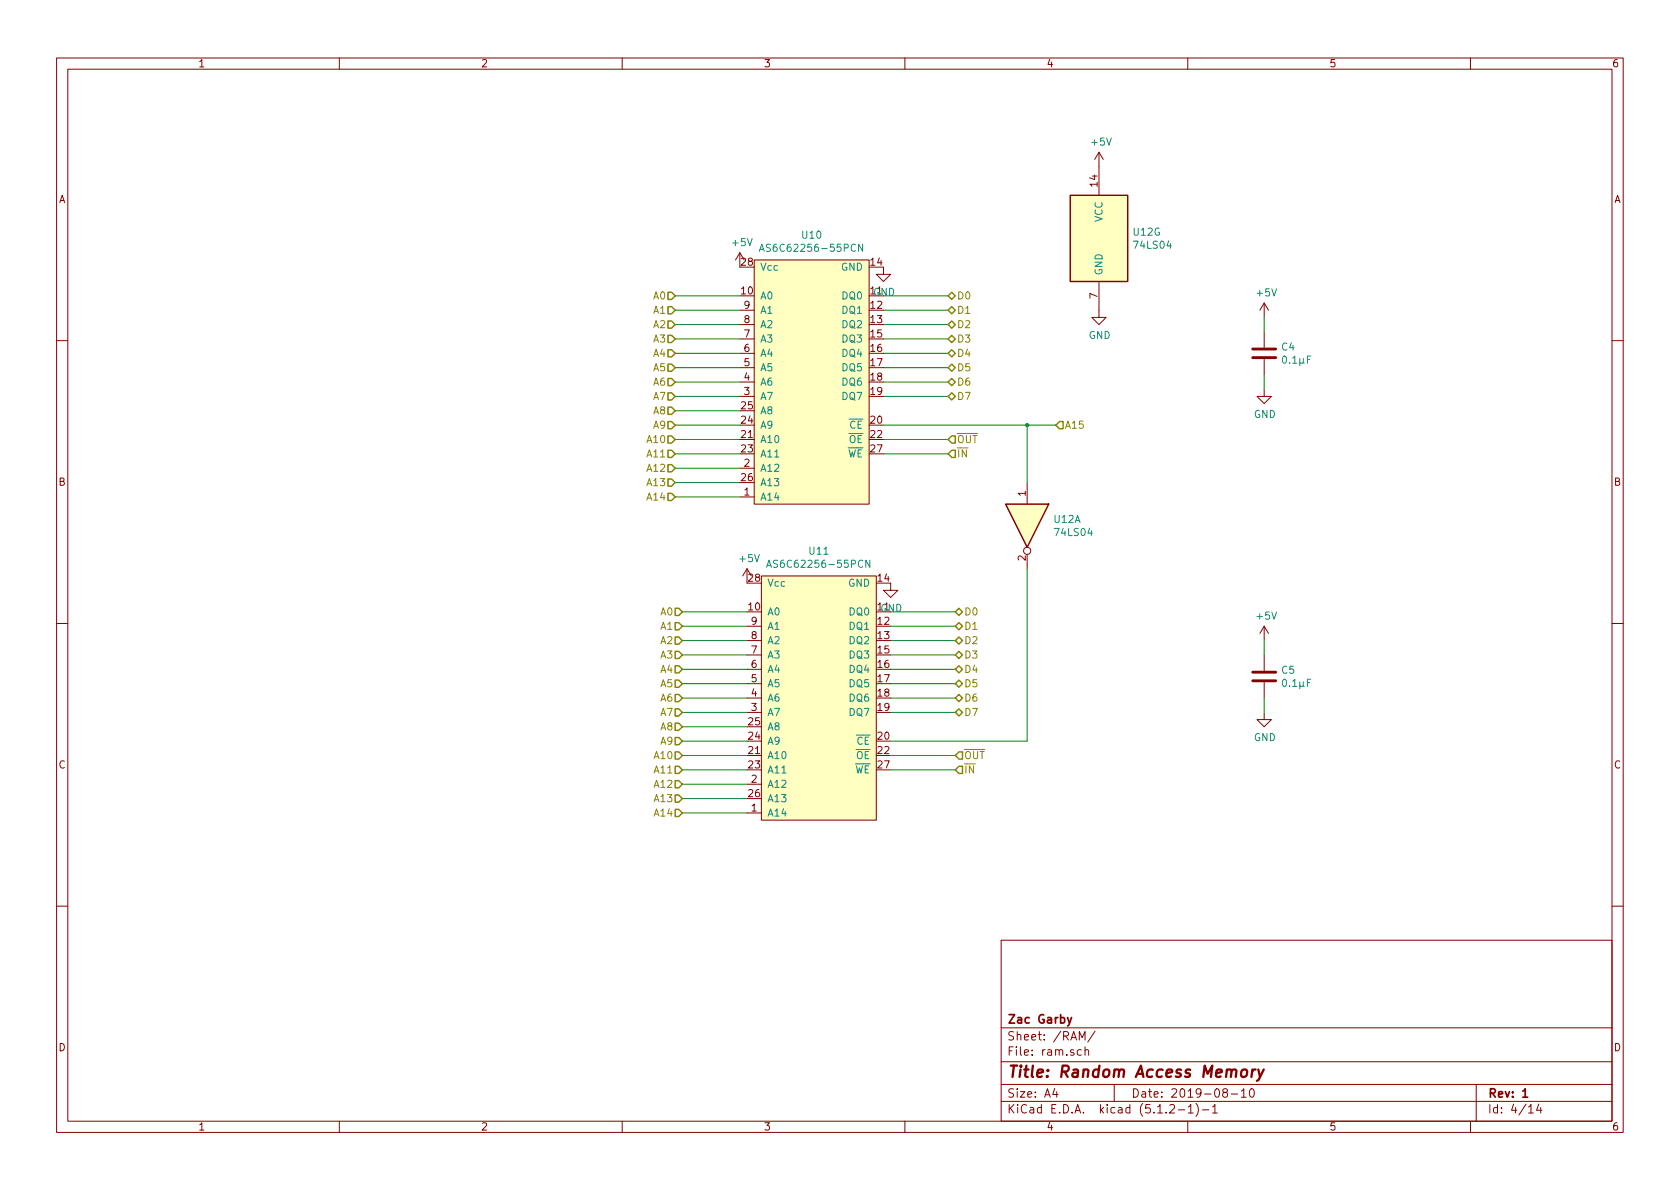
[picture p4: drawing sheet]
EESchema Schematic File Version 4
LIBS:computer-cache
EELAYER 29 0
EELAYER END
$Descr A4 11693 8268
encoding utf-8
Sheet 4 14
Title "Random Access Memory"
Date "2019-08-10"
Rev "1"
Comp "Zac Garby"
Comment1 ""
Comment2 ""
Comment3 ""
Comment4 ""
$EndDescr
Wire Wire Line
	6600 3050 6150 3050
Wire Wire Line
	6600 3150 6150 3150
Wire Wire Line
	6600 2050 6150 2050
Wire Wire Line
	6600 2150 6150 2150
Wire Wire Line
	6600 2250 6150 2250
Wire Wire Line
	6600 2350 6150 2350
Wire Wire Line
	6600 2450 6150 2450
Wire Wire Line
	6600 2550 6150 2550
Wire Wire Line
	6600 2650 6150 2650
Wire Wire Line
	6600 2750 6150 2750
Wire Wire Line
	4700 2050 5150 2050
Wire Wire Line
	4700 2150 5150 2150
Wire Wire Line
	4700 2250 5150 2250
Wire Wire Line
	4700 2350 5150 2350
Wire Wire Line
	4700 2450 5150 2450
Wire Wire Line
	4700 2550 5150 2550
Wire Wire Line
	4700 2650 5150 2650
Wire Wire Line
	4700 2750 5150 2750
Wire Wire Line
	4700 2850 5150 2850
Wire Wire Line
	4700 2950 5150 2950
Wire Wire Line
	4700 3050 5150 3050
Wire Wire Line
	4700 3150 5150 3150
Wire Wire Line
	4700 3250 5150 3250
Wire Wire Line
	4700 3350 5150 3350
Wire Wire Line
	4700 3450 5150 3450
Text HLabel 6600 3050 2    50   Input ~ 0
~OUT
Text HLabel 6600 3150 2    50   Input ~ 0
~IN
Text HLabel 6600 2050 2    50   BiDi ~ 0
D0
Text HLabel 6600 2150 2    50   BiDi ~ 0
D1
Text HLabel 6600 2250 2    50   BiDi ~ 0
D2
Text HLabel 6600 2350 2    50   BiDi ~ 0
D3
Text HLabel 6600 2450 2    50   BiDi ~ 0
D4
Text HLabel 6600 2550 2    50   BiDi ~ 0
D5
Text HLabel 6600 2650 2    50   BiDi ~ 0
D6
Text HLabel 6600 2750 2    50   BiDi ~ 0
D7
Text HLabel 4700 2050 0    50   Input ~ 0
A0
Text HLabel 4700 2150 0    50   Input ~ 0
A1
Text HLabel 4700 2250 0    50   Input ~ 0
A2
Text HLabel 4700 2350 0    50   Input ~ 0
A3
Text HLabel 4700 2450 0    50   Input ~ 0
A4
Text HLabel 4700 2550 0    50   Input ~ 0
A5
Text HLabel 4700 2650 0    50   Input ~ 0
A6
Text HLabel 4700 2750 0    50   Input ~ 0
A7
Text HLabel 4700 2850 0    50   Input ~ 0
A8
Text HLabel 4700 2950 0    50   Input ~ 0
A9
Text HLabel 4700 3050 0    50   Input ~ 0
A10
Text HLabel 4700 3150 0    50   Input ~ 0
A11
Text HLabel 4700 3250 0    50   Input ~ 0
A12
Text HLabel 4700 3350 0    50   Input ~ 0
A13
Text HLabel 4700 3450 0    50   Input ~ 0
A14
Text HLabel 7350 2950 2    50   Input ~ 0
A15
$Comp
L misc_components:AS6C62256-55PCN U10
U 1 1
P 5650 2650
F 0 "U10" H 5650 3675 50  0000 C CNN
F 1 "AS6C62256-55PCN" H 5650 3584 50  0000 C CNN
F 2 "Package_DIP:DIP-28_W15.24mm" H 5650 3100 50  0001 C CNN
F 3 "https://docs-emea.rs-online.com/webdocs/0b7b/0900766b80b7b91b.pdf" H 5650 3100 50  0001 C CNN
	1    5650 2650
	1    0    0    -1  
$EndComp
Wire Wire Line
	6650 4250 6200 4250
Wire Wire Line
	6650 4350 6200 4350
Wire Wire Line
	6650 4450 6200 4450
Wire Wire Line
	6650 4550 6200 4550
Wire Wire Line
	6650 4650 6200 4650
Wire Wire Line
	6650 4750 6200 4750
Wire Wire Line
	6650 4850 6200 4850
Wire Wire Line
	6650 4950 6200 4950
Text HLabel 6650 4250 2    50   BiDi ~ 0
D0
Text HLabel 6650 4350 2    50   BiDi ~ 0
D1
Text HLabel 6650 4450 2    50   BiDi ~ 0
D2
Text HLabel 6650 4550 2    50   BiDi ~ 0
D3
Text HLabel 6650 4650 2    50   BiDi ~ 0
D4
Text HLabel 6650 4750 2    50   BiDi ~ 0
D5
Text HLabel 6650 4850 2    50   BiDi ~ 0
D6
Text HLabel 6650 4950 2    50   BiDi ~ 0
D7
$Comp
L misc_components:AS6C62256-55PCN U11
U 1 1
P 5700 4850
F 0 "U11" H 5700 5875 50  0000 C CNN
F 1 "AS6C62256-55PCN" H 5700 5784 50  0000 C CNN
F 2 "Package_DIP:DIP-28_W15.24mm" H 5700 5300 50  0001 C CNN
F 3 "https://docs-emea.rs-online.com/webdocs/0b7b/0900766b80b7b91b.pdf" H 5700 5300 50  0001 C CNN
	1    5700 4850
	1    0    0    -1  
$EndComp
Wire Wire Line
	4750 4250 5200 4250
Wire Wire Line
	4750 4350 5200 4350
Wire Wire Line
	4750 4450 5200 4450
Wire Wire Line
	4750 4550 5200 4550
Wire Wire Line
	4750 4650 5200 4650
Wire Wire Line
	4750 4750 5200 4750
Wire Wire Line
	4750 4850 5200 4850
Wire Wire Line
	4750 4950 5200 4950
Wire Wire Line
	4750 5050 5200 5050
Wire Wire Line
	4750 5150 5200 5150
Wire Wire Line
	4750 5250 5200 5250
Wire Wire Line
	4750 5350 5200 5350
Wire Wire Line
	4750 5450 5200 5450
Wire Wire Line
	4750 5550 5200 5550
Wire Wire Line
	4750 5650 5200 5650
Text HLabel 4750 4250 0    50   Input ~ 0
A0
Text HLabel 4750 4350 0    50   Input ~ 0
A1
Text HLabel 4750 4450 0    50   Input ~ 0
A2
Text HLabel 4750 4550 0    50   Input ~ 0
A3
Text HLabel 4750 4650 0    50   Input ~ 0
A4
Text HLabel 4750 4750 0    50   Input ~ 0
A5
Text HLabel 4750 4850 0    50   Input ~ 0
A6
Text HLabel 4750 4950 0    50   Input ~ 0
A7
Text HLabel 4750 5050 0    50   Input ~ 0
A8
Text HLabel 4750 5150 0    50   Input ~ 0
A9
Text HLabel 4750 5250 0    50   Input ~ 0
A10
Text HLabel 4750 5350 0    50   Input ~ 0
A11
Text HLabel 4750 5450 0    50   Input ~ 0
A12
Text HLabel 4750 5550 0    50   Input ~ 0
A13
Text HLabel 4750 5650 0    50   Input ~ 0
A14
Wire Wire Line
	6650 5250 6200 5250
Wire Wire Line
	6650 5350 6200 5350
Text HLabel 6650 5250 2    50   Input ~ 0
~OUT
Text HLabel 6650 5350 2    50   Input ~ 0
~IN
Wire Wire Line
	6150 2950 7150 2950
$Comp
L 74xx:74LS04 U12
U 1 1
P 7150 3650
F 0 "U12" V 7104 3830 50  0000 L CNN
F 1 "74LS04" V 7195 3830 50  0000 L CNN
F 2 "Package_DIP:DIP-14_W7.62mm" H 7150 3650 50  0001 C CNN
F 3 "http://www.ti.com/lit/gpn/sn74LS04" H 7150 3650 50  0001 C CNN
	1    7150 3650
	0    1    1    0   
$EndComp
Wire Wire Line
	7150 2950 7150 3350
Connection ~ 7150 2950
Wire Wire Line
	7150 2950 7350 2950
Wire Wire Line
	7150 5150 6200 5150
Wire Wire Line
	7150 3950 7150 5150
$Comp
L power:+5V #PWR018
U 1 1
P 5150 1850
F 0 "#PWR018" H 5150 1700 50  0001 C CNN
F 1 "+5V" H 5165 2023 50  0000 C CNN
F 2 "" H 5150 1850 50  0001 C CNN
F 3 "" H 5150 1850 50  0001 C CNN
	1    5150 1850
	1    0    0    -1  
$EndComp
$Comp
L power:+5V #PWR019
U 1 1
P 5200 4050
F 0 "#PWR019" H 5200 3900 50  0001 C CNN
F 1 "+5V" H 5215 4223 50  0000 C CNN
F 2 "" H 5200 4050 50  0001 C CNN
F 3 "" H 5200 4050 50  0001 C CNN
	1    5200 4050
	1    0    0    -1  
$EndComp
$Comp
L power:GND #PWR020
U 1 1
P 6150 1850
F 0 "#PWR020" H 6150 1600 50  0001 C CNN
F 1 "GND" H 6155 1677 50  0000 C CNN
F 2 "" H 6150 1850 50  0001 C CNN
F 3 "" H 6150 1850 50  0001 C CNN
	1    6150 1850
	1    0    0    -1  
$EndComp
$Comp
L power:GND #PWR021
U 1 1
P 6200 4050
F 0 "#PWR021" H 6200 3800 50  0001 C CNN
F 1 "GND" H 6205 3877 50  0000 C CNN
F 2 "" H 6200 4050 50  0001 C CNN
F 3 "" H 6200 4050 50  0001 C CNN
	1    6200 4050
	1    0    0    -1  
$EndComp
$Comp
L power:+5V #PWR?
U 1 1
P 8800 2200
AR Path="/5D54F986" Ref="#PWR?"  Part="1" 
AR Path="/5D48AC96/5D54F986" Ref="#PWR073"  Part="1" 
F 0 "#PWR073" H 8800 2050 50  0001 C CNN
F 1 "+5V" H 8815 2373 50  0000 C CNN
F 2 "" H 8800 2200 50  0001 C CNN
F 3 "" H 8800 2200 50  0001 C CNN
	1    8800 2200
	1    0    0    -1  
$EndComp
$Comp
L Device:C C?
U 1 1
P 8800 2450
AR Path="/5D54F98C" Ref="C?"  Part="1" 
AR Path="/5D48AC96/5D54F98C" Ref="C4"  Part="1" 
F 0 "C4" H 8915 2496 50  0000 L CNN
F 1 "0.1µF" H 8915 2405 50  0000 L CNN
F 2 "Capacitor_THT:CP_Radial_D4.0mm_P1.50mm" H 8838 2300 50  0001 C CNN
F 3 "~" H 8800 2450 50  0001 C CNN
	1    8800 2450
	1    0    0    -1  
$EndComp
$Comp
L power:GND #PWR?
U 1 1
P 8800 2700
AR Path="/5D54F992" Ref="#PWR?"  Part="1" 
AR Path="/5D48AC96/5D54F992" Ref="#PWR074"  Part="1" 
F 0 "#PWR074" H 8800 2450 50  0001 C CNN
F 1 "GND" H 8805 2527 50  0000 C CNN
F 2 "" H 8800 2700 50  0001 C CNN
F 3 "" H 8800 2700 50  0001 C CNN
	1    8800 2700
	1    0    0    -1  
$EndComp
Wire Wire Line
	8800 2700 8800 2600
Wire Wire Line
	8800 2300 8800 2200
$Comp
L power:+5V #PWR?
U 1 1
P 8800 4450
AR Path="/5D551B78" Ref="#PWR?"  Part="1" 
AR Path="/5D48AC96/5D551B78" Ref="#PWR075"  Part="1" 
F 0 "#PWR075" H 8800 4300 50  0001 C CNN
F 1 "+5V" H 8815 4623 50  0000 C CNN
F 2 "" H 8800 4450 50  0001 C CNN
F 3 "" H 8800 4450 50  0001 C CNN
	1    8800 4450
	1    0    0    -1  
$EndComp
$Comp
L Device:C C?
U 1 1
P 8800 4700
AR Path="/5D551B7E" Ref="C?"  Part="1" 
AR Path="/5D48AC96/5D551B7E" Ref="C5"  Part="1" 
F 0 "C5" H 8915 4746 50  0000 L CNN
F 1 "0.1µF" H 8915 4655 50  0000 L CNN
F 2 "Capacitor_THT:CP_Radial_D4.0mm_P1.50mm" H 8838 4550 50  0001 C CNN
F 3 "~" H 8800 4700 50  0001 C CNN
	1    8800 4700
	1    0    0    -1  
$EndComp
$Comp
L power:GND #PWR?
U 1 1
P 8800 4950
AR Path="/5D551B84" Ref="#PWR?"  Part="1" 
AR Path="/5D48AC96/5D551B84" Ref="#PWR076"  Part="1" 
F 0 "#PWR076" H 8800 4700 50  0001 C CNN
F 1 "GND" H 8805 4777 50  0000 C CNN
F 2 "" H 8800 4950 50  0001 C CNN
F 3 "" H 8800 4950 50  0001 C CNN
	1    8800 4950
	1    0    0    -1  
$EndComp
Wire Wire Line
	8800 4950 8800 4850
Wire Wire Line
	8800 4550 8800 4450
$Comp
L 74xx:74LS04 U12
U 7 1
P 7650 1650
F 0 "U12" H 7880 1696 50  0000 L CNN
F 1 "74LS04" H 7880 1605 50  0000 L CNN
F 2 "Package_DIP:DIP-14_W7.62mm" H 7650 1650 50  0001 C CNN
F 3 "http://www.ti.com/lit/gpn/sn74LS04" H 7650 1650 50  0001 C CNN
	7    7650 1650
	1    0    0    -1  
$EndComp
$Comp
L power:GND #PWR0206
U 1 1
P 7650 2150
F 0 "#PWR0206" H 7650 1900 50  0001 C CNN
F 1 "GND" H 7655 1977 50  0000 C CNN
F 2 "" H 7650 2150 50  0001 C CNN
F 3 "" H 7650 2150 50  0001 C CNN
	1    7650 2150
	1    0    0    -1  
$EndComp
$Comp
L power:+5V #PWR0207
U 1 1
P 7650 1150
F 0 "#PWR0207" H 7650 1000 50  0001 C CNN
F 1 "+5V" H 7665 1323 50  0000 C CNN
F 2 "" H 7650 1150 50  0001 C CNN
F 3 "" H 7650 1150 50  0001 C CNN
	1    7650 1150
	1    0    0    -1  
$EndComp
$EndSCHEMATC
